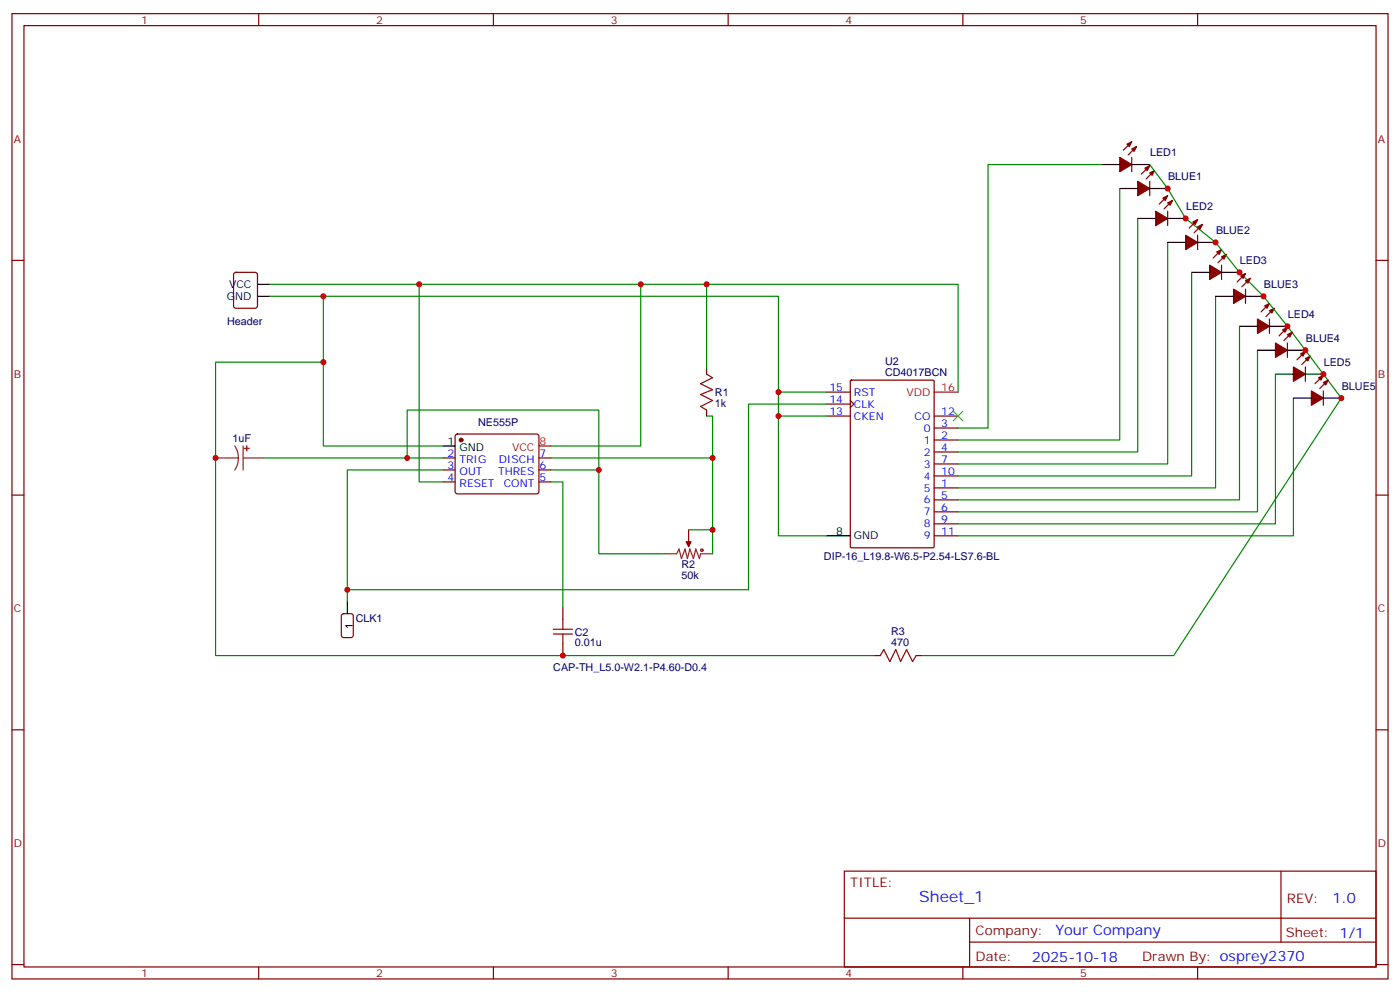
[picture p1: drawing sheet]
<svg xmlns="http://www.w3.org/2000/svg" width="412mm" height="292mm" viewBox="0 0 412 292" stroke-linecap="round" stroke-linejoin="round" font-family="sans-serif">
<g fill="none" stroke="#870000" stroke-width=".35">
<path d="M3.5 4h405.4v284.4h-405.4zM7.1 7.5h398.2v277.3h-398.2zM76.2 4v3.5M145.3 4v3.5M214.5 4v3.5M283.6 4v3.5M352.8 4v3.5M333.4 46.4v4.2M333.4 41.8l-2.5 2.4M334.8 43.2l-2.5 2.4M338.7 53.4v4.2M338.7 48.8l-2.5 2.5"/>
<path d="M340.1 50.2l-2.5 2.5M344 57.6l-2.5 2.5M345.4 59.1l-2.5 2.4M3.5 76.7h3.6M344 62.2v4.3M352.8 69.3v4.2M352.8 64.7l-2.5 2.5M354.2 66.1l-2.5 2.5M359.8 78.1v4.2M359.8 73.5l-2.4 2.5M361.2 74.9l-2.4 2.5M405.3 76.7h3.6"/>
<path d="M69 80.4l.5-.2h5.6l.7 .5v9.4l-.4 .6-5.9 .1-.7-.5v-9.4zM366.9 85.2v4.2M366.9 80.6l-2.5 2.4M368.3 82l-2.5 2.5M373.9 94v4.2M373.9 89.4l-2.4 2.5M375.4 90.8l-2.5 2.5M379.2 96.4l-2.4 2.5M380.6 97.9l-2.4 2.4M208.1 108.4v1.8M243.4 115.5h7.1M243.4 119h7.1"/>
<path d="M250.5 118l1 1-1 1.1M250.5 112.1l.3-.1h24l.3 .1 .1 48.9-.2 .3-24.2 .1-.3-.2zM379.2 101v4.3M384.5 108.1v4.2M384.5 103.5l-2.4 2.5M385.9 104.9l-2.4 2.5M389.8 115.1v4.3M389.8 110.6l-2.5 2.4M391.2 112l-2.4 2.4M130.5 134.9h3.6M130.5 138.4h3.6M134.3 128.1l.5-.3h23.2l.5 .3 .2 .5v16.5l-.7 .4-23.5-.1-.4-.6v-16.2z"/>
<path d="M158.7 134.9h3.6M158.7 138.4h3.6M208.1 120.8v1.8M243.4 122.6h7.1M275.2 129.6h7M275.2 126.1h7M275.2 133.1h7M275.2 136.7h7M275.2 122.6h7M3.5 145.8h3.6M130.5 142h3.6M158.7 142h3.6"/>
<path d="M202.8 156.1v3.5M275.2 143.7h7M275.2 147.2h7M275.2 150.8h7M275.2 154.3h7M275.2 140.2h7M275.2 157.8h7M405.3 145.8h3.6M165.8 179v3.5M165.8 189.6v3.5M257.5 193.1h1.8M269.9 193.1h1.7"/>
<path d="M3.5 215h3.6M405.3 215h3.6M248.7 256.6h156.6v28.2h-156.6zM377.3 256.6v20.9M248.7 270.5h156.5M285.6 277.5h119.6M285.6 270.5v14.1M3.5 284.1h3.6M76.2 284.8v3.6M145.3 284.8v3.6M214.5 284.8v3.6M283.6 284.8v3.6"/>
<path d="M352.8 284.8v3.6M405.3 284.1h3.6"/>
</g>
<g fill="#870000" stroke="#870000" stroke-width=".35">
<path d="M337.3 49.5l1.4-.7-.7 1.4z"/>
<path d="M338.7 50.9l1.4-.7-.7 1.4z"/>
<path d="M335.1 53.4l3.6 2.1-3.6 2.1z"/>
<path d="M383.1 104.2l1.4-.7-.7 1.4z"/>
<path d="M384.5 105.6l1.4-.7-.7 1.4z"/>
<path d="M381 108.1l3.5 2.1-3.5 2.1z"/>
<path d="M372.5 90.1l1.4-.7-.7 1.4z"/>
<path d="M373.9 91.5l1.5-.7-.8 1.4z"/>
<path d="M370.4 94l3.5 2.1-3.5 2.1z"/>
<path d="M358.4 74.2l1.4-.7-.7 1.4z"/>
<path d="M359.8 75.6l1.4-.7-.7 1.4z"/>
<path d="M356.3 78.1l3.5 2.1-3.5 2.1z"/>
<path d="M342.5 58.3l1.5-.7-.7 1.5z"/>
<path d="M344 59.8l1.4-.7-.7 1.4z"/>
<path d="M340.4 62.2l3.6 2.1-3.6 2.2z"/>
<path d="M332 42.5l1.4-.7-.7 1.4z"/>
<path d="M333.4 43.9l1.4-.7-.7 1.4z"/>
<path d="M329.8 46.4l3.6 2.1-3.6 2.1z"/>
<path d="M202.1 159.6h1.5l-.8 1.4z"/>
<path d="M351.4 65.4l1.4-.7-.7 1.4z"/>
<path d="M352.8 66.8l1.4-.7-.7 1.4z"/>
<path d="M349.2 69.3l3.6 2.1-3.6 2.1z"/>
<path d="M365.5 81.3l1.4-.7-.7 1.4z"/>
<path d="M366.9 82.7l1.4-.7-.7 1.4z"/>
<path d="M363.4 85.2l3.5 2.1-3.5 2.1z"/>
<path d="M377.8 97.2l1.4-.8-.7 1.5z"/>
<path d="M379.2 98.6l1.4-.7-.7 1.4z"/>
<path d="M375.7 101l3.5 2.2-3.5 2.1z"/>
<path d="M388.4 111.3l1.4-.7-.7 1.4z"/>
<path d="M389.8 112.7l1.4-.7-.7 1.4z"/>
<path d="M386.3 115.1l3.5 2.2-3.5 2.1z"/>
<circle cx="135.8" cy="129.6" r=".53"/>
</g>
<g fill="none" stroke="#000" stroke-width=".35">
<path d="M324.6 48.5h5.2M329.8 55.5h5.3M333.4 48.5h5.3M338.7 55.5h5.3M335.1 64.3h5.3M344 64.3h5.2M344 71.4h5.2M352.8 71.4h5.3M75.8 87.3h3.6M75.8 83.7h3.6M351 80.2h5.3M358.1 87.3h5.3"/>
<path d="M359.8 80.2h5.3M365.1 96.1h5.3M366.9 87.3h5.3M373.9 96.1h5.3M370.4 103.2h5.3M375.7 110.2h5.3M379.2 103.2h5.3M381 117.3h5.3M384.5 110.2h5.3M389.8 117.3h5.3M130.5 131.4h3.6M243.4 157.8h7.1"/>
<path d="M102.3 177.2v3.6"/>
</g>
<path d="M275.2 115.5h7M158.7 131.4h3.6" fill="none" stroke="#f00" stroke-width=".35"/>
<path d="M63.5 134.9h6.7M69.1 131.4l.9 1.7 .2 1.8M70.2 134.9l-.2 1.9-.9 1.6M71.6 134.9h6M71.6 131.4v7M202.8 159.6v1.4M195.8 163.1h3.5l.7-1.4 .7 2.8 1.1-2.8 .7 2.8 .7-2.8 1.1 2.8 .7-2.8 1 2.8 .4-1.4h3.5" fill="none" stroke="#8c2424" stroke-width=".35"/>
<g fill="#8c2424" stroke="#8c2424" stroke-width=".35">
<path d="M72.6 131.4l.1 1.4z"/>
<path d="M72 132.1h1.4z"/>
</g>
<g fill="none" stroke="#a10000" stroke-width=".35">
<path d="M208.1 110.2l1.8 1.1-3.5 1.7 3.5 1.8-3.5 1.4 3.5 1.8-3.5 1.7 1.7 1.1M163 186.8h5.6M163 185.3h5.6M165.8 182.5v2.8M165.8 186.8v2.8M259.3 193.1l1-1.8 1.8 3.6 1.8-3.6 1.4 3.6 1.8-3.6 1.7 3.6 1.1-1.8"/>
<circle cx="206.7" cy="162.1" r=".35"/>
</g>
<path d="M100.8 181l.4-.2h2.2l.6 .4 .1 5.9-.5 .7h-2.4l-.6-.4-.1-5.9z" fill="none" stroke="#900" stroke-width=".35"/>
<path d="M280.8 121.1l2.8 2.9M283.6 121.1l-2.8 2.9" fill="none" stroke="#3c3" stroke-width=".35"/>
<g fill="none" stroke="#008700" stroke-width=".35">
<path d="M324.6 48.5h-33.6v77.6h-8.8M329.8 55.5v74.1h-47.6M338.7 48.5l5.3 7 5.2 8.8 8.9 7.1 7 8.8 7.1 7.1 7 8.8 15.9 21.2-49.4 75.8h-74.1M335.1 64.3v68.8h-52.9M344 71.4v65.3h-61.8M79.4 83.7h202.8v31.8M79.4 87.3h149.9v70.5h14.1M95.2 87.3v44.1h35.3M123.5 83.7v58.3h7M188.7 83.7v47.7h-26.4M208.1 83.7v24.7M351 80.2v60h-68.8"/>
<path d="M358.1 87.3v56.4h-75.9M365.1 96.1v51.1h-82.9M95.2 106.7h-31.7v86.4h194M229.3 115.5h14.1M243.4 119h-22.9v54.7h-118.2M370.4 103.2v47.6h-88.2M375.7 110.2v44.1h-93.5M381 117.3v40.5h-98.8M77.6 134.9h52.9M119.9 134.9v-14.1h56.5v42.3h19.4M130.5 138.4h-28.2v38.8M162.3 134.9h47.6"/>
<path d="M162.3 138.4h14.1M208.1 122.6h1.8v40.5M229.3 122.6h14.1M162.3 142h3.5v37M202.8 156.1h7.1"/>
</g>
<g fill="#c00">
<circle cx="102.3" cy="173.7" r=".88"/>
<circle cx="165.8" cy="193.1" r=".88"/>
<circle cx="119.9" cy="134.9" r=".88"/>
<circle cx="229.3" cy="115.5" r=".88"/>
<circle cx="229.3" cy="122.6" r=".88"/>
<circle cx="208.1" cy="83.7" r=".88"/>
<circle cx="188.7" cy="83.7" r=".88"/>
<circle cx="176.4" cy="138.4" r=".88"/>
<circle cx="209.9" cy="134.9" r=".88"/>
<circle cx="95.3" cy="87.3" r=".88"/>
<circle cx="95.3" cy="106.7" r=".88"/>
<circle cx="63.5" cy="134.9" r=".88"/>
<circle cx="123.5" cy="83.7" r=".88"/>
<circle cx="209.9" cy="156.1" r=".88"/>
<circle cx="365.1" cy="80.2" r=".88"/>
<circle cx="349.3" cy="64.3" r=".88"/>
<circle cx="389.8" cy="110.2" r=".88"/>
<circle cx="379.2" cy="96.1" r=".88"/>
<circle cx="344" cy="55.5" r=".88"/>
<circle cx="358.1" cy="71.4" r=".88"/>
<circle cx="372.2" cy="87.3" r=".88"/>
<circle cx="384.5" cy="103.2" r=".88"/>
<circle cx="395.1" cy="117.3" r=".88"/>
</g>
<text font-size="4.6" fill="#00f" x="270.8" y="265.6">Sheet_1</text>
<g font-size="4.2" fill="#00f">
<text x="392.5" y="265.9">1.0</text>
<text x="310.9" y="275.4">Your Company</text>
<text x="304" y="283.2">2025-10-18</text>
</g>
<g font-size="3.9" fill="#800">
<text x="250.5" y="261.2">TITLE:</text>
<text x="379.1" y="265.9">REV:</text>
<text x="287.4" y="275.4">Company:</text>
<text x="378.7" y="276">Sheet: 1/1</text>
<text x="287.4" y="283.1">Date:</text>
<text x="336.4" y="283.2">Drawn By: osprey2370</text>
</g>
<g font-size="3.2" fill="#800">
<text x="41.6" y="7">1</text>
<text x="110.8" y="7">2</text>
<text x="179.9" y="7">3</text>
<text x="249.1" y="7">4</text>
<text x="318.2" y="7">5</text>
<text x="4.1" y="42.1">A</text>
<text x="405.9" y="42.1">A</text>
<text x="4.1" y="111.3">B</text>
<text x="405.9" y="111.3">B</text>
<text x="4.1" y="180.4">C</text>
<text x="405.9" y="180.4">C</text>
<text x="4.1" y="249.6">D</text>
<text x="405.9" y="249.6">D</text>
<text x="41.6" y="287.8">1</text>
<text x="110.8" y="287.8">2</text>
<text x="179.9" y="287.8">3</text>
<text x="249.1" y="287.8">4</text>
<text x="318.2" y="287.8">5</text>
</g>
<g font-size="3.2" fill="#000080">
<text x="338.8" y="46.1">LED1</text>
<text x="344.1" y="53.1">BLUE1</text>
<text x="349.4" y="62">LED2</text>
<text x="358.2" y="69">BLUE2</text>
<text x="365.3" y="77.8">LED3</text>
<text x="372.3" y="84.9">BLUE3</text>
<text x="66.9" y="95.7">Header</text>
<text x="379.4" y="93.7">LED4</text>
<text x="384.7" y="100.8">BLUE4</text>
<text x="260.7" y="107.6">U2</text>
<text x="389.9" y="107.8">LED5</text>
<text x="260.7" y="110.8">CD4017BCN</text>
<text x="210.6" y="119.8">1k</text>
<text x="210.6" y="116.7">R1</text>
<text x="395.2" y="114.9">BLUE5</text>
<text x="140.8" y="125.4">NE555P</text>
<text x="68.4" y="130.3">1uF</text>
<text x="200.7" y="167.4">R2</text>
<text x="242.7" y="164.9">DIP-16_L19.8-W6.5-P2.54-LS7.6-BL</text>
<text x="200.7" y="170.5">50k</text>
<text x="104.8" y="183.3">CLK1</text>
<text x="169.3" y="190.4">0.01u</text>
<text x="169.3" y="187.3">C2</text>
<text x="262.5" y="190.3">470</text>
<text x="262.5" y="187.1">R3</text>
<text x="163" y="197.7">CAP-TH_L5.0-W2.1-P4.60-D0.4</text>
</g>
<g font-size="3.2">
<text x="66.8" y="88.3">GND</text>
<text x="67.5" y="84.8">VCC</text>
<text x="131.9" y="131">1</text>
<text x="135.4" y="132.8">GND</text>
<text x="246.3" y="157.5">8</text>
<text x="251.5" y="158.9">GND</text>
<text x="103.9" y="185.3" transform="rotate(-90 103.9 185.3)">1</text>
</g>
<g font-size="3.2" fill="#00f">
<text x="244.3" y="115.1">15</text>
<text x="244.3" y="118.7">14</text>
<text x="251.5" y="116.6">RST</text>
<text x="244.3" y="122.2">13</text>
<text x="251.5" y="120.1">CLK</text>
<text x="251.5" y="123.6">CKEN</text>
<text x="269.4" y="123.6">CO</text>
<text x="277.3" y="125.7">3</text>
<text x="277.3" y="122.2">12</text>
<text x="272.1" y="130.7">1</text>
<text x="272.1" y="127.1">0</text>
<text x="277.3" y="129.3">2</text>
<text x="131.9" y="134.5">2</text>
<text x="135.4" y="136.3">TRIG</text>
<text x="146.9" y="136.3">DISCH</text>
<text x="158.9" y="134.5">7</text>
<text x="272.1" y="134.2">2</text>
<text x="272.1" y="137.7">3</text>
<text x="277.3" y="132.8">4</text>
<text x="277.3" y="136.3">7</text>
<text x="131.9" y="138.1">3</text>
<text x="131.9" y="141.6">4</text>
<text x="135.4" y="139.8">OUT</text>
<text x="135.4" y="143.4">RESET</text>
<text x="146.7" y="139.8">THRES</text>
<text x="148.4" y="143.4">CONT</text>
<text x="158.9" y="141.6">5</text>
<text x="158.9" y="138.1">6</text>
<text x="272.1" y="141.3">4</text>
<text x="277.3" y="143.4">1</text>
<text x="277.3" y="139.8">10</text>
<text x="272.1" y="144.8">5</text>
<text x="272.1" y="148.3">6</text>
<text x="277.3" y="146.9">5</text>
<text x="272.1" y="151.8">7</text>
<text x="272.1" y="155.4">8</text>
<text x="277.3" y="150.4">6</text>
<text x="277.3" y="154">9</text>
<text x="272.1" y="158.9">9</text>
<text x="277.3" y="157.5">11</text>
</g>
<g font-size="3.2" fill="#f00">
<text x="267" y="116.6">VDD</text>
<text x="277.3" y="115.1">16</text>
<text x="158.9" y="131">8</text>
<text x="150.8" y="132.8">VCC</text>
</g>
</svg>
